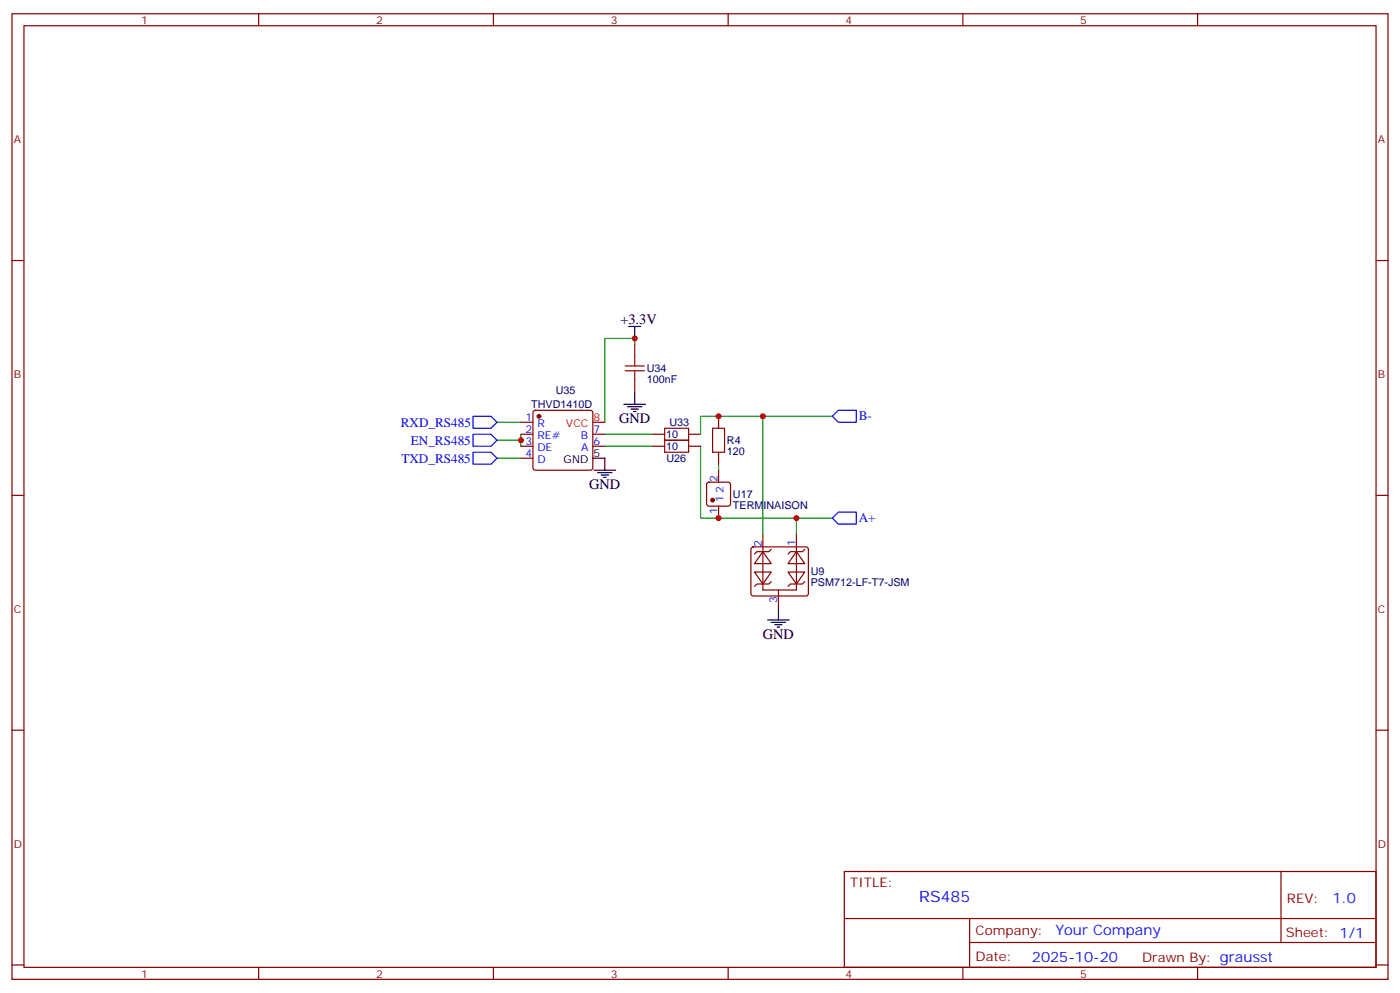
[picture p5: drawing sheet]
<svg xmlns="http://www.w3.org/2000/svg" width="412mm" height="292mm" viewBox="0 0 412 292" stroke-linecap="round" stroke-linejoin="round" font-family="sans-serif">
<g fill="none" stroke="#870000" stroke-width=".35">
<path d="M3.5 4.1h405.4v284.3h-405.4zM7.1 7.6h398.2v277.3h-398.2zM76.2 4.1v3.5M145.3 4.1v3.5M214.5 4.1v3.5M283.6 4.1v3.5M352.8 4.1v3.5M3.5 76.7h3.6M405.3 76.7h3.6M3.5 145.9h3.6M405.3 145.9h3.6M237.1 171.3l-.7 .7h-3.6l-.7 .7"/>
<path d="M3.5 215h3.6M405.3 215h3.6M248.7 256.6h156.6v28.3h-156.6zM377.3 256.7v20.8M248.7 270.5h156.5M285.6 277.5h119.6M285.6 270.5v14.1M3.5 284.2h3.6M76.2 284.9v3.5M145.3 284.9v3.5M214.5 284.9v3.5M283.6 284.9v3.5"/>
<path d="M352.8 284.9v3.5M405.3 284.2h3.6"/>
</g>
<path d="M229.3 179v3.6M226.1 182.6h6.4M227.2 183.3h4.2M228.2 184h2.2M229 184.7h.7" fill="none" stroke="#000" stroke-width=".35"/>
<path d="M206.4 131.4v21.2h38.8M245.2 122.6h-20.5v34.9" fill="none" stroke="#008700" stroke-width=".35"/>
<g fill="#fff" stroke="#870000" stroke-width=".35">
<path d="M232.1 168.5h5l-2.5 3.5z"/>
<path d="M234.6 162.5l2.5 3.5h-5z"/>
</g>
<path d="M227.2 161.7l-.7 .8h-3.5l-.8 .7M237.1 161.7l-.7 .8h-3.6l-.7 .7" fill="none" stroke="#870000" stroke-width=".35"/>
<g fill="#fff" stroke="#870000" stroke-width=".35">
<path d="M224.7 162.5l2.5 3.5h-5z"/>
<path d="M222.2 168.5h5l-2.5 3.5z"/>
</g>
<g fill="none" stroke="#870000" stroke-width=".35">
<path d="M187 101.4v3.6M187 112v3.5M153.5 131.4h3.5M153.5 127.9h3.5M153.5 124.4h3.5M153.5 134.9h3.5M157.2 121l.5-.2h16.2l.5 .2 .2 .5v16.3l-.2 .5-.5 .2h-16.2l-.5-.3-.2-.4v-16.3zM174.6 131.4h3.6M174.6 127.9h3.6M192.3 131.4h3.5M192.3 127.9h3.5M202.8 131.4h3.6"/>
<path d="M202.8 127.9h3.6M211.7 122.6v3.5M211.7 133.2v3.5M211.7 138.5v3.5M208.4 142.2l.4-.2h5.7l.5 .2 .2 .5v5.6l-.2 .5-.5 .2h-5.7l-.5-.2-.2-.5v-5.6zM211.7 149v3.6M224.7 157.5v16.2h9.9v-12.7M234.6 157.2v3.5M221.4 161.2l.5-.2h15.5l.5 .2 .2 .5v13.1l-.2 .5-.5 .2h-15.5l-.5-.2-.2-.5v-13.1zM227.2 171.3l-.7 .7h-3.5l-.8 .7M229.3 173.7v5.3"/>
</g>
<path d="M187 101.4v-1.7h-8.8v24.7M146.4 124.4h7.1M146.4 134.9h7.1M146.4 129.6h7.1M153.5 127.9v3.5M178.2 131.4h14.1M178.2 127.9h14.1M211.7 136.7v1.8M224.7 122.6h-18.3v5.3M234.6 152.6v4.6" fill="none" stroke="#008700" stroke-width=".35"/>
<g fill="#870000" stroke="#870000" stroke-width=".35">
<circle cx="209.9" cy="147.3" r=".53"/>
<circle cx="158.7" cy="122.6" r=".53"/>
</g>
<path d="M184.1 109.2h5.7M184.1 107.8h5.7M187 105v2.8M187 109.2v2.8M195.8 129.6h7v3.6h-7zM195.8 126.1h7v3.5h-7zM209.9 126.1h3.5v7.1h-3.5z" fill="none" stroke="#a10000" stroke-width=".35"/>
<path d="M139.3 133.2h5.3l1.8 1.7-1.8 1.8h-5.3zM139.3 122.6h5.3l1.8 1.8-1.8 1.7h-5.3zM139.3 127.9h5.3l1.8 1.7-1.8 1.8h-5.3zM245.2 122.6l1.7-1.8h5.3v3.6h-5.3zM245.2 152.6l1.7-1.8h5.3v3.5h-5.3z" fill="none" stroke="#00f" stroke-width=".35"/>
<path d="M185.2 96.1h3.5M187 96.1v3.6M183.8 119.1h6.3M184.9 119.8h4.2M187 115.5v3.6M174.6 134.9h3.6v3.6M175 138.5h6.3M176 139.2h4.3M177.1 139.9h2.1M185.9 120.5h2.1M186.6 121.2h.7M177.8 140.6h.7" fill="none" stroke="#000" stroke-width=".35"/>
<path d="M174.6 124.4h3.6" fill="none" stroke="#f00" stroke-width=".35"/>
<g fill="#c00">
<circle cx="153.5" cy="129.6" r=".88"/>
<circle cx="187" cy="99.7" r=".88"/>
<circle cx="234.6" cy="152.6" r=".88"/>
<circle cx="224.7" cy="122.6" r=".88"/>
<circle cx="211.7" cy="122.6" r=".88"/>
<circle cx="211.7" cy="152.6" r=".88"/>
</g>
<text font-size="4.6" fill="#00f" x="270.8" y="265.7">RS485</text>
<g font-size="4.2">
<text x="182.7" y="95.4">+3.3V</text>
<text x="182.4" y="124.7">GND</text>
<text x="173.6" y="144.1">GND</text>
<text x="224.7" y="188.2">GND</text>
</g>
<g font-size="4.2" fill="#00f">
<text x="392.5" y="265.9">1.0</text>
<text x="310.9" y="275.5">Your Company</text>
<text x="304" y="283.3">2025-10-20</text>
</g>
<g font-size="3.9" fill="#00f">
<text x="118" y="125.7">RXD_RS485</text>
<text x="252.9" y="123.7">B-</text>
<text x="121" y="131">EN_RS485</text>
<text x="118.2" y="136.3">TXD_RS485</text>
<text x="252.9" y="153.7">A+</text>
</g>
<g font-size="3.9" fill="#800">
<text x="250.5" y="261.2">TITLE:</text>
<text x="379.1" y="265.9">REV:</text>
<text x="287.4" y="275.4">Company:</text>
<text x="378.7" y="276">Sheet: 1/1</text>
<text x="287.4" y="283.1">Date:</text>
<text x="336.4" y="283.2">Drawn By: grausst</text>
</g>
<g font-size="3.2" fill="#800">
<text x="41.6" y="7.1">1</text>
<text x="110.8" y="7.1">2</text>
<text x="179.9" y="7.1">3</text>
<text x="249.1" y="7.1">4</text>
<text x="318.2" y="7.1">5</text>
<text x="4.1" y="42.2">A</text>
<text x="405.9" y="42.2">A</text>
<text x="4.1" y="111.3">B</text>
<text x="405.9" y="111.3">B</text>
<text x="4.1" y="180.4">C</text>
<text x="405.9" y="180.4">C</text>
<text x="4.1" y="249.6">D</text>
<text x="405.9" y="249.6">D</text>
<text x="41.6" y="287.9">1</text>
<text x="110.8" y="287.9">2</text>
<text x="179.9" y="287.9">3</text>
<text x="249.1" y="287.9">4</text>
<text x="318.2" y="287.9">5</text>
</g>
<g font-size="3.2" fill="#000080">
<text x="190.5" y="112.8">100nF</text>
<text x="190.5" y="109.6">U34</text>
<text x="163.7" y="116.2">U35</text>
<text x="156.5" y="120.2">THVD1410D</text>
<text x="197.2" y="125.5">U33</text>
<text x="196.3" y="129">10</text>
<text x="214.1" y="130.8">R4</text>
<text x="196.3" y="132.5">10</text>
<text x="196.3" y="136">U26</text>
<text x="214.1" y="134">120</text>
<text x="215.9" y="149.9">TERMINAISON</text>
<text x="215.9" y="146.6">U17</text>
<text x="238.8" y="172.5">PSM712-LF-T7-JSM</text>
<text x="238.8" y="169.2">U9</text>
</g>
<g font-size="3.2" fill="#00f">
<text x="154.8" y="124">1</text>
<text x="158.3" y="125.8">R</text>
<text x="154.8" y="127.5">2</text>
<text x="154.8" y="131.1">3</text>
<text x="158.3" y="129.3">RE#</text>
<text x="171.1" y="129.3">B</text>
<text x="174.8" y="131.1">6</text>
<text x="174.8" y="127.5">7</text>
<text x="154.8" y="134.6">4</text>
<text x="158.3" y="132.8">DE</text>
<text x="158.3" y="136.3">D</text>
<text x="171.2" y="132.8">A</text>
<text x="211.3" y="141.8" transform="rotate(-90 211.3 141.8)">2</text>
<text x="213.1" y="147.7" transform="rotate(-90 213.1 147.7)">12</text>
<text x="211.3" y="151.2" transform="rotate(-90 211.3 151.2)">1</text>
<text x="224.4" y="161" transform="rotate(-90 224.4 161)">2</text>
<text x="234.2" y="160.7" transform="rotate(-90 234.2 160.7)">1</text>
<text x="229" y="177.5" transform="rotate(-90 229 177.5)">3</text>
</g>
<g font-size="3.2" fill="#f00">
<text x="166.7" y="125.8">VCC</text>
<text x="174.8" y="124">8</text>
</g>
<g font-size="3.2">
<text x="166" y="136.3">GND</text>
<text x="174.8" y="134.6">5</text>
</g>
</svg>
